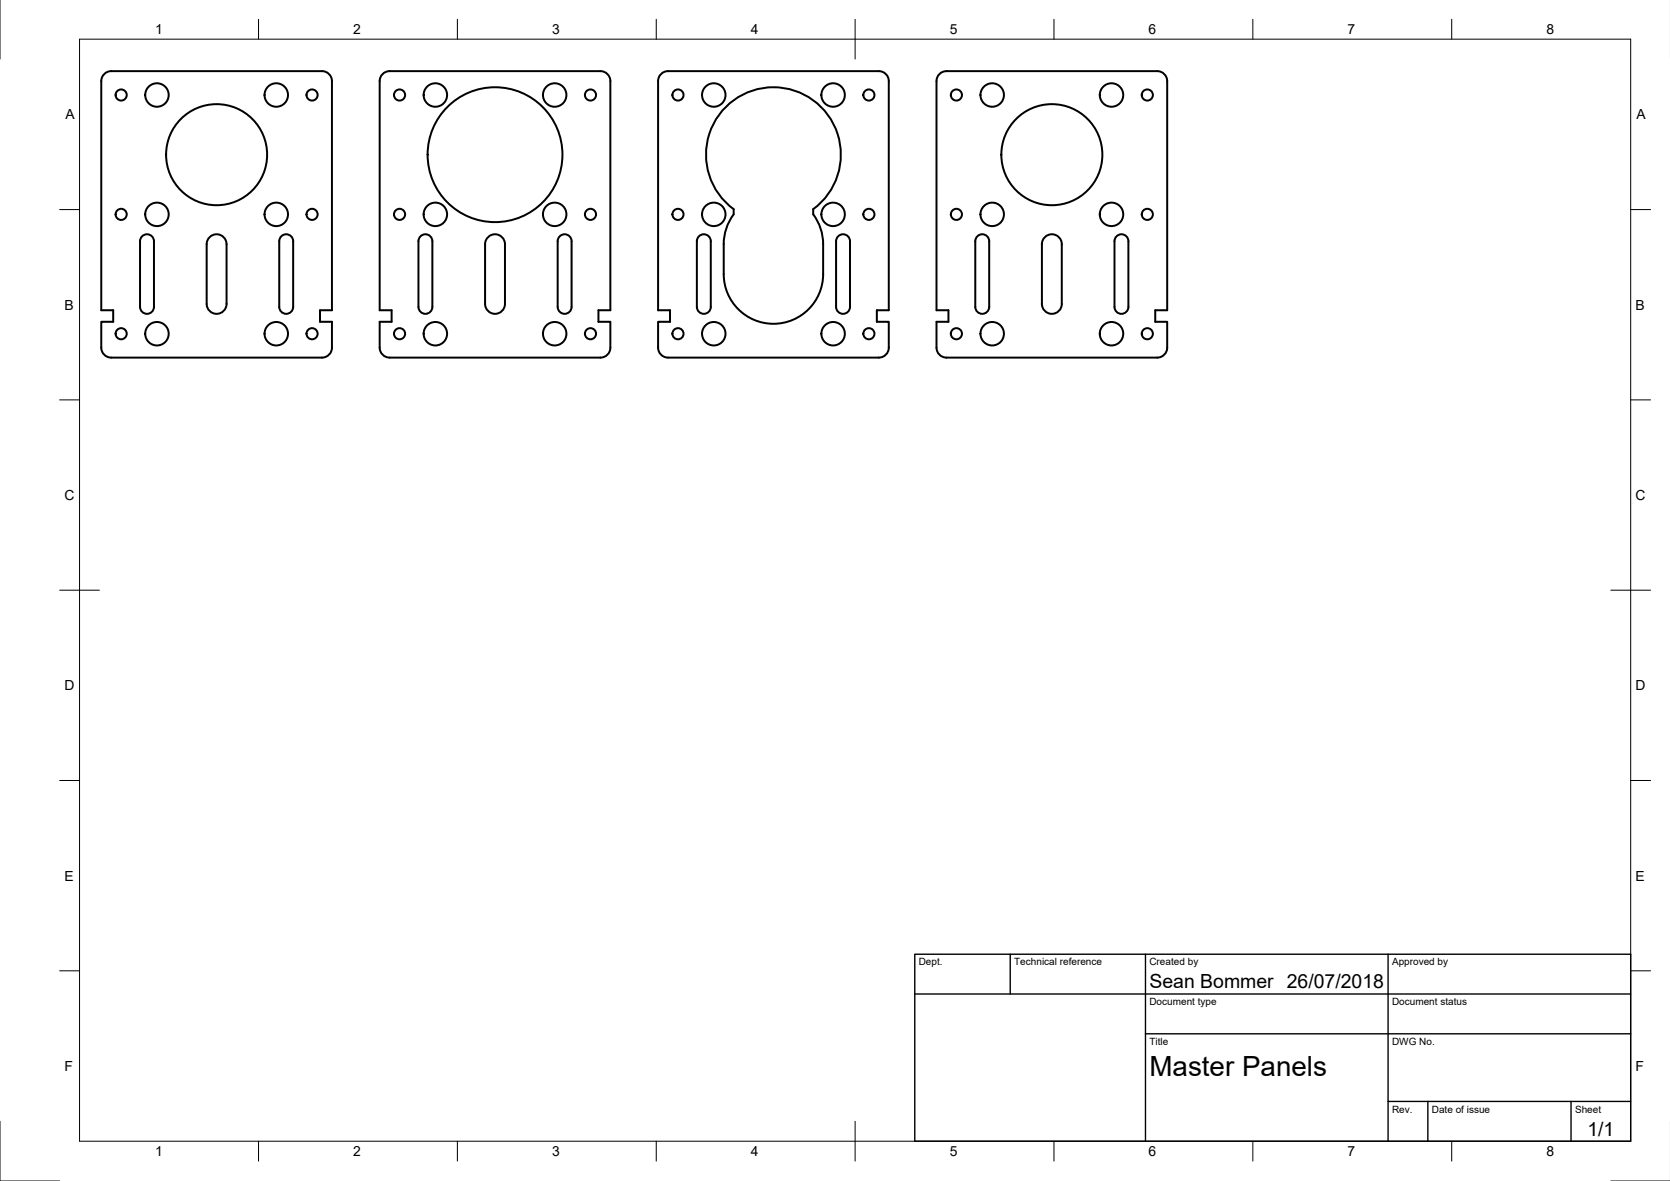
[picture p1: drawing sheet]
<svg xmlns="http://www.w3.org/2000/svg" width="420mm" height="297mm" viewBox="0 0 420 297" stroke-linecap="round" stroke-linejoin="round" font-family="sans-serif">
<!-- layer: Visible -->
<g fill="none" stroke="#000" stroke-width=".5">
<path d="M26 18.8a2.5 2.5 0 0 1 2-.9h53a2.5 2.5 0 0 1 2.5 2.5v57.6h-3v2.9h3v6.5a2.5 2.5 0 0 1-2.5 2.5h-53a2.5 2.5 0 0 1-2.5-2.5v-6.5h3v-2.9h-3v-57.6v-.6zM96.1 18.8a2.5 2.5 0 0 1 1.9-.9h53.1a2.5 2.5 0 0 1 2.5 2.5v57.6h-3v2.9h3v6.5a2.5 2.5 0 0 1-2.5 2.5h-53.1a2.5 2.5 0 0 1-2.5-2.5v-6.5h3v-2.9h-3v-57.6l.1-.6zM166.1 18.8a2.5 2.5 0 0 1 2-.9h53a2.5 2.5 0 0 1 2.5 2.5v57.6h-3v2.9h3v6.5a2.5 2.5 0 0 1-2.5 2.5h-53a2.5 2.5 0 0 1-2.5-2.5v-6.5h3v-2.9h-3v-57.6v-.6zM236.6 18.4l.9-.4 .6-.1h53.1a2.5 2.5 0 0 1 2.5 2.5v57.6h-3v2.9h3v6.5a2.5 2.5 0 0 1-2.5 2.5h-53.1a2.5 2.5 0 0 1-2.5-2.5v-6.5h3v-2.9h-3v-57.6a2.5 2.5 0 0 1 1-2zM183 26.5a17 17 0 0 1 24.7 1.6 17 17 0 0 1-3.1 24.5v1.3a12.5 12.5 0 0 1 2.5 7.5v7.5a12.5 12.5 0 0 1-12.5 12.5 12.5 12.5 0 0 1-12.5-12.5v-7.5a12.5 12.5 0 0 1 2.5-7.5v-1.3a17 17 0 0 1-1.6-26.1zM35.7 59.4a1.75 1.75 0 0 1 2-.3 1.75 1.75 0 0 1 1 1.6v16.5a1.75 1.75 0 0 1-1.7 1.7 1.75 1.75 0 0 1-1.8-1.7v-16.5zM52.5 59.9a2.5 2.5 0 0 1 2.8-.8 2.5 2.5 0 0 1 1.7 2.3v15a2.5 2.5 0 0 1-2.5 2.5 2.5 2.5 0 0 1-2.5-2.5v-15l.1-.6zM70.8 59.4a1.75 1.75 0 0 1 1.9-.3 1.75 1.75 0 0 1 1.1 1.6v16.5a1.75 1.75 0 0 1-1.8 1.7 1.75 1.75 0 0 1-1.7-1.7v-16.5zM122.6 59.9a2.5 2.5 0 0 1 2.8-.8 2.5 2.5 0 0 1 1.6 2.3v15a2.5 2.5 0 0 1-2.5 2.5 2.5 2.5 0 0 1-2.5-2.5v-15l.1-.6zM140.8 59.4a1.75 1.75 0 0 1 1.9-.3 1.75 1.75 0 0 1 1.1 1.6v16.5a1.75 1.75 0 0 1-1.7 1.7 1.75 1.75 0 0 1-1.8-1.7v-16.5zM175.8 59.4a1.75 1.75 0 0 1 1.9-.3 1.75 1.75 0 0 1 1.1 1.6v16.5a1.75 1.75 0 0 1-1.7 1.7 1.75 1.75 0 0 1-1.8-1.7v-16.5zM210.9 59.4a1.75 1.75 0 0 1 1.9-.3 1.75 1.75 0 0 1 1.1 1.6v16.5a1.75 1.75 0 0 1-1.8 1.7 1.75 1.75 0 0 1-1.7-1.7v-16.5z"/>
<path d="M245.9 59.4a1.75 1.75 0 0 1 1.9-.3 1.75 1.75 0 0 1 1.1 1.6v16.5a1.75 1.75 0 0 1-1.8 1.7 1.75 1.75 0 0 1-1.7-1.7v-16.5zM263.1 59.5a2.5 2.5 0 0 1 2.6-.3 2.5 2.5 0 0 1 1.4 2.2v15a2.5 2.5 0 0 1-2.5 2.5 2.5 2.5 0 0 1-2.5-2.5v-15a2.5 2.5 0 0 1 1-1.9zM280.9 59.4a1.75 1.75 0 0 1 1.9-.3 1.75 1.75 0 0 1 1.1 1.6v16.5a1.75 1.75 0 0 1-1.8 1.7 1.75 1.75 0 0 1-1.7-1.7v-16.5zM108.8 60.7v16.5M108.8 60.7a1.75 1.75 0 0 0-1.8-1.8 1.75 1.75 0 0 0-1.7 1.8v16.5a1.75 1.75 0 0 0 1.7 1.7 1.75 1.75 0 0 0 1.8-1.7"/>
<circle cx="30.5" cy="23.9" r="1.4"/>
<circle cx="39.5" cy="23.9" r="2.95"/>
<circle cx="54.5" cy="38.9" r="12.7"/>
<circle cx="69.5" cy="23.9" r="2.95"/>
<circle cx="78.5" cy="23.9" r="1.4"/>
<circle cx="100.5" cy="23.9" r="1.4"/>
<circle cx="109.5" cy="23.9" r="2.95"/>
<circle cx="124.5" cy="38.9" r="17"/>
<circle cx="139.6" cy="23.9" r="2.95"/>
<circle cx="148.6" cy="23.9" r="1.4"/>
<circle cx="170.6" cy="23.9" r="1.4"/>
<circle cx="179.6" cy="23.9" r="2.95"/>
<circle cx="209.6" cy="23.9" r="2.95"/>
<circle cx="218.6" cy="23.9" r="1.4"/>
<circle cx="240.6" cy="23.9" r="1.4"/>
<circle cx="249.6" cy="23.9" r="2.95"/>
<circle cx="264.6" cy="38.9" r="12.7"/>
<circle cx="279.6" cy="23.9" r="2.95"/>
<circle cx="288.7" cy="23.9" r="1.4"/>
<circle cx="30.5" cy="53.9" r="1.4"/>
<circle cx="39.5" cy="53.9" r="2.95"/>
<circle cx="69.5" cy="53.9" r="2.95"/>
<circle cx="78.5" cy="53.9" r="1.4"/>
<circle cx="100.5" cy="53.9" r="1.4"/>
<circle cx="109.5" cy="53.9" r="2.95"/>
<circle cx="139.6" cy="53.9" r="2.95"/>
<circle cx="148.6" cy="53.9" r="1.4"/>
<circle cx="170.6" cy="53.9" r="1.4"/>
<circle cx="179.6" cy="53.9" r="2.95"/>
<circle cx="209.6" cy="53.9" r="2.95"/>
<circle cx="218.6" cy="53.9" r="1.4"/>
<circle cx="240.6" cy="53.9" r="1.4"/>
<circle cx="249.6" cy="53.9" r="2.95"/>
<circle cx="279.6" cy="53.9" r="2.95"/>
<circle cx="288.7" cy="53.9" r="1.4"/>
<circle cx="30.5" cy="83.9" r="1.4"/>
<circle cx="39.5" cy="83.9" r="2.95"/>
<circle cx="69.5" cy="83.9" r="2.95"/>
<circle cx="78.5" cy="83.9" r="1.4"/>
<circle cx="100.5" cy="83.9" r="1.4"/>
<circle cx="109.5" cy="83.9" r="2.95"/>
<circle cx="139.6" cy="83.9" r="2.95"/>
<circle cx="148.6" cy="83.9" r="1.4"/>
<circle cx="170.6" cy="83.9" r="1.4"/>
<circle cx="179.6" cy="83.9" r="2.95"/>
<circle cx="209.6" cy="83.9" r="2.95"/>
<circle cx="218.6" cy="83.9" r="1.4"/>
<circle cx="240.6" cy="83.9" r="1.4"/>
<circle cx="249.6" cy="83.9" r="2.95"/>
<circle cx="279.6" cy="83.9" r="2.95"/>
<circle cx="288.7" cy="83.9" r="1.4"/>
</g>
<!-- layer: Border -->
<g fill="none" stroke="#000" stroke-width=".25">
<path d="M0 -.1v15M20 9.9h390.3v277.1h-390.3zM65 4.8v5.1M115.1 4.8v5.1M165.1 4.8v5.1M215.1 4.8v10.1M265.2 4.8v5.1M315.2 4.8v5.1M365.2 4.8v5.1M15 52.7h5M410.3 52.7h5M15 100.6h5"/>
<path d="M410.3 100.6h5M15 148.4h10M405.3 148.4h10M15 196.3h5M410.3 196.3h5M15 244.2h5M410.3 244.2h5M0 282v15h15M65 287v5M115.1 287v5M165.1 287v5M215.1 282v10"/>
<path d="M265.2 287v5M315.2 287v5M365.2 287v5M405.3 297h14.9"/>
</g>
<!-- layer: TitleBlock -->
<path d="M230.2 240h180.1v47h-180.1zM230.2 250h180.1M254.2 240v10M288.2 240v47M349.2 240v47M288.2 260h122.1M349.2 277h61.1M359.2 277v10M395.3 277v10" fill="none" stroke="#000" stroke-width=".35"/>
<text font-size="7" x="289.2" y="270.5">Master Panels</text>
<g font-size="4.9">
<text x="289.2" y="248.5">Sean Bommer 26/07/2018</text>
<text x="399.4" y="285.7">1/1</text>
</g>
<g font-size="3.5">
<text x="39" y="8.6">1</text>
<text x="88.9" y="8.6">2</text>
<text x="138.9" y="8.6">3</text>
<text x="188.9" y="8.6">4</text>
<text x="239" y="8.6">5</text>
<text x="288.9" y="8.6">6</text>
<text x="339" y="8.6">7</text>
<text x="389.1" y="8.6">8</text>
<text x="16.4" y="30">A</text>
<text x="411.7" y="30">A</text>
<text x="16.2" y="77.9">B</text>
<text x="411.5" y="77.9">B</text>
<text x="16.3" y="125.8">C</text>
<text x="411.5" y="125.8">C</text>
<text x="16.2" y="173.6">D</text>
<text x="411.5" y="173.6">D</text>
<text x="16.3" y="221.5">E</text>
<text x="411.5" y="221.5">E</text>
<text x="16.3" y="269.4">F</text>
<text x="411.5" y="269.4">F</text>
<text x="39" y="290.8">1</text>
<text x="88.9" y="290.8">2</text>
<text x="138.9" y="290.8">3</text>
<text x="188.9" y="290.8">4</text>
<text x="239" y="290.8">5</text>
<text x="288.9" y="290.8">6</text>
<text x="339" y="290.8">7</text>
<text x="389.1" y="290.8">8</text>
</g>
<g font-size="2.5">
<text x="231.2" y="242.8">Dept.</text>
<text x="255.2" y="242.8">Technical reference</text>
<text x="289.2" y="242.8">Created by</text>
<text x="350.2" y="242.8">Approved by</text>
<text x="289.2" y="252.8">Document type</text>
<text x="350.2" y="252.8">Document status</text>
<text x="289.2" y="262.8">Title</text>
<text x="350.2" y="262.8">DWG No.</text>
<text x="350.2" y="279.8">Rev.</text>
<text x="360.2" y="279.8">Date of issue</text>
<text x="396.3" y="279.8">Sheet</text>
</g>
</svg>
